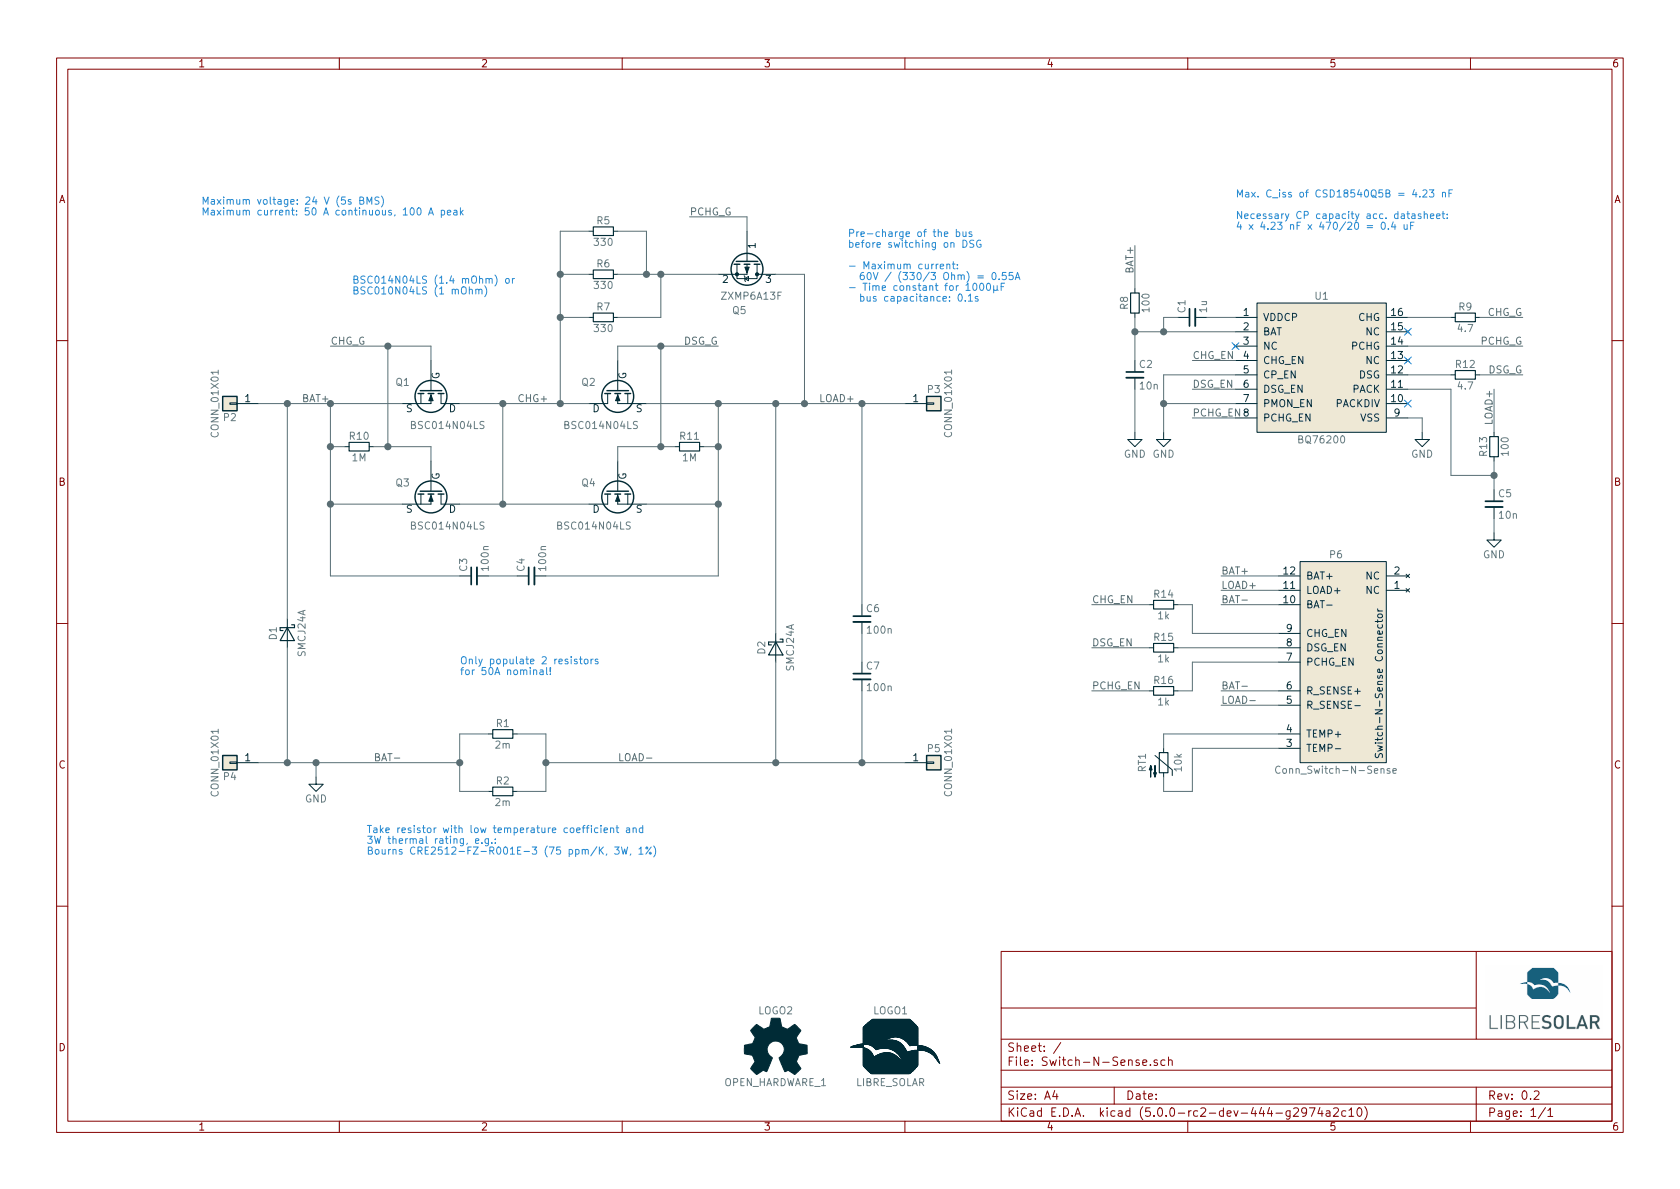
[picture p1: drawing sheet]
EESchema Schematic File Version 4
LIBS:Switch-N-Sense-cache
EELAYER 26 0
EELAYER END
$Descr A4 11693 8268
encoding utf-8
Sheet 1 1
Title ""
Date ""
Rev "0.2"
Comp ""
Comment1 ""
Comment2 ""
Comment3 ""
Comment4 ""
$EndDescr
$Comp
L LibreSolar:Q_NMOS Q1
U 1 1
P 3000 2700
F 0 "Q1" V 2950 2450 50  0000 L CNN
F 1 "BSC014N04LS" V 3250 2550 50  0000 L CNN
F 2 "LibreSolar:5X6_MOSFET" H 3200 2800 50  0001 C CNN
F 3 "" H 3000 2700 50  0000 C CNN
F 4 "Infineon" H 0   500 60  0001 C CNN "Manufacturer"
F 5 "BSC014N04LS" H 0   500 60  0001 C CNN "PartNumber"
	1    3000 2700
	0    1    1    0   
$EndComp
$Comp
L LibreSolar:Q_NMOS Q3
U 1 1
P 3000 3400
F 0 "Q3" V 2950 3150 50  0000 L CNN
F 1 "BSC014N04LS" V 3250 3250 50  0000 L CNN
F 2 "LibreSolar:5X6_MOSFET" H 3200 3500 50  0001 C CNN
F 3 "" H 3000 3400 50  0000 C CNN
F 4 "Infineon" H 0   500 60  0001 C CNN "Manufacturer"
F 5 "BSC014N04LS" H 0   500 60  0001 C CNN "PartNumber"
	1    3000 3400
	0    1    1    0   
$EndComp
$Comp
L LibreSolar:Q_NMOS Q2
U 1 1
P 4300 2700
F 0 "Q2" V 4250 2850 50  0000 L CNN
F 1 "BSC014N04LS" V 4550 2550 50  0000 L CNN
F 2 "LibreSolar:5X6_MOSFET" H 4500 2800 50  0001 C CNN
F 3 "" H 4300 2700 50  0000 C CNN
F 4 "Infineon" H 4300 2700 60  0001 C CNN "Manufacturer"
F 5 "BSC014N04LS" H 4300 2700 60  0001 C CNN "PartNumber"
	1    4300 2700
	0    -1   1    0   
$EndComp
$Comp
L LibreSolar:Q_NMOS Q4
U 1 1
P 4300 3400
F 0 "Q4" V 4250 3550 50  0000 L CNN
F 1 "BSC014N04LS" V 4550 3300 50  0000 L CNN
F 2 "LibreSolar:5X6_MOSFET" H 4500 3500 50  0001 C CNN
F 3 "" H 4300 3400 50  0000 C CNN
F 4 "Infineon" H 0   500 60  0001 C CNN "Manufacturer"
F 5 "BSC014N04LS" H 0   500 60  0001 C CNN "PartNumber"
	1    4300 3400
	0    -1   1    0   
$EndComp
$Comp
L Project:Conn_01x01 P3
U 1 1
P 6500 2800
F 0 "P3" H 6500 2900 50  0000 C CNN
F 1 "CONN_01X01" V 6600 2800 50  0000 C CNN
F 2 "LibreSolar:Wuerth_WP-THRBU" H 6500 2800 50  0001 C CNN
F 3 "" H 6500 2800 50  0000 C CNN
F 4 "Wuerth" H 6500 2800 60  0001 C CNN "Manufacturer"
F 5 "74650195" H 6500 2800 60  0001 C CNN "PartNumber"
	1    6500 2800
	1    0    0    -1  
$EndComp
$Comp
L Project:Conn_01x01 P2
U 1 1
P 1600 2800
F 0 "P2" H 1600 2900 50  0000 C CNN
F 1 "CONN_01X01" V 1700 2800 50  0000 C CNN
F 2 "LibreSolar:Wuerth_WP-THRBU" H 1600 2800 50  0001 C CNN
F 3 "" H 1600 2800 50  0000 C CNN
F 4 "Wuerth" H 0   500 60  0001 C CNN "Manufacturer"
F 5 "74650195" H 0   500 60  0001 C CNN "PartNumber"
	1    1600 2800
	-1   0    0    1   
$EndComp
$Comp
L Project:R R1
U 1 1
P 3500 5100
F 0 "R1" V 3425 5100 50  0000 C CNN
F 1 "2m" V 3575 5100 50  0000 C CNN
F 2 "LibreSolar:R_Bourns_CRE2512" V 3325 5000 50  0001 C CNN
F 3 "" H 3500 5100 50  0000 C CNN
F 4 "Bourns" H 3500 5100 60  0001 C CNN "Manufacturer"
F 5 "CRE2512-FZ-R002E-3" H 3500 5100 60  0001 C CNN "PartNumber"
	1    3500 5100
	0    1    1    0   
$EndComp
$Comp
L Project:R R2
U 1 1
P 3500 5500
F 0 "R2" V 3425 5500 50  0000 C CNN
F 1 "2m" V 3575 5500 50  0000 C CNN
F 2 "LibreSolar:R_Bourns_CRE2512" V 3325 5400 50  0001 C CNN
F 3 "" H 3500 5500 50  0000 C CNN
F 4 "Bourns" H 0   800 60  0001 C CNN "Manufacturer"
F 5 "CRE2512-FZ-R002E-3" H 0   800 60  0001 C CNN "PartNumber"
	1    3500 5500
	0    1    1    0   
$EndComp
$Comp
L Project:D_Schottky D1
U 1 1
P 2000 4400
F 0 "D1" H 2000 4500 50  0000 C CNN
F 1 "SMCJ24A" H 2000 4300 50  0000 C CNN
F 2 "LibreSolar:D_SMC" V 2000 4400 50  0001 C CNN
F 3 "" V 2000 4400 50  0000 C CNN
F 4 "Bourns" H 2000 4400 60  0001 C CNN "Manufacturer"
F 5 "SMCJ24A" H 2000 4400 60  0001 C CNN "PartNumber"
	1    2000 4400
	0    -1   1    0   
$EndComp
$Comp
L Project:D_Schottky D2
U 1 1
P 5400 4500
F 0 "D2" H 5400 4600 50  0000 C CNN
F 1 "SMCJ24A" H 5400 4400 50  0000 C CNN
F 2 "LibreSolar:D_SMC" V 5400 4500 50  0001 C CNN
F 3 "" V 5400 4500 50  0000 C CNN
F 4 "Bourns" H 5400 4500 60  0001 C CNN "Manufacturer"
F 5 "SMCJ24A" H 5400 4500 60  0001 C CNN "PartNumber"
	1    5400 4500
	0    -1   1    0   
$EndComp
$Comp
L Project:C C6
U 1 1
P 6000 4300
F 0 "C6" H 6025 4375 50  0000 L CNN
F 1 "100n" H 6025 4225 50  0000 L CNN
F 2 "LibreSolar:C_0603_1608" H 6000 4100 50  0001 C CNN
F 3 "" H 6025 4375 50  0000 C CNN
F 4 "Yageo" H 0   500 60  0001 C CNN "Manufacturer"
F 5 "CC0603KRX7R9BB104" H 0   500 60  0001 C CNN "PartNumber"
	1    6000 4300
	1    0    0    -1  
$EndComp
$Comp
L Project:C C7
U 1 1
P 6000 4700
F 0 "C7" H 6025 4775 50  0000 L CNN
F 1 "100n" H 6025 4625 50  0000 L CNN
F 2 "LibreSolar:C_0603_1608" H 6000 4500 50  0001 C CNN
F 3 "" H 6025 4775 50  0000 C CNN
F 4 "Yageo" H 0   500 60  0001 C CNN "Manufacturer"
F 5 "CC0603KRX7R9BB104" H 0   500 60  0001 C CNN "PartNumber"
	1    6000 4700
	1    0    0    -1  
$EndComp
$Comp
L Project:C C3
U 1 1
P 3300 4000
F 0 "C3" H 3325 4075 50  0000 L CNN
F 1 "100n" H 3325 3925 50  0000 L CNN
F 2 "LibreSolar:C_0603_1608" H 3300 3800 50  0001 C CNN
F 3 "" H 3325 4075 50  0000 C CNN
F 4 "Yageo" H 0   600 60  0001 C CNN "Manufacturer"
F 5 "CC0603KRX7R9BB104" H 0   600 60  0001 C CNN "PartNumber"
	1    3300 4000
	0    -1   -1   0   
$EndComp
$Comp
L Project:C C4
U 1 1
P 3700 4000
F 0 "C4" H 3725 4075 50  0000 L CNN
F 1 "100n" H 3725 3925 50  0000 L CNN
F 2 "LibreSolar:C_0603_1608" H 3700 3800 50  0001 C CNN
F 3 "" H 3725 4075 50  0000 C CNN
F 4 "Yageo" H 0   600 60  0001 C CNN "Manufacturer"
F 5 "CC0603KRX7R9BB104" H 0   600 60  0001 C CNN "PartNumber"
	1    3700 4000
	0    -1   -1   0   
$EndComp
$Comp
L Project:Q_PMOS_GSD Q5
U 1 1
P 5200 1800
F 0 "Q5" V 5550 1800 50  0000 R CNN
F 1 "ZXMP6A13F" V 5450 2050 50  0000 R CNN
F 2 "LibreSolar:SOT-23" H 5400 1900 50  0001 C CNN
F 3 "" H 5200 1800 50  0000 C CNN
F 4 "Diodes Incorporated" H 5200 1800 60  0001 C CNN "Manufacturer"
F 5 "ZXMP6A13FTA" H 5200 1800 60  0001 C CNN "PartNumber"
F 6 "-60V" H 5200 1800 50  0001 C CNN "Remarks"
	1    5200 1800
	0    1    1    0   
$EndComp
$Comp
L Project:R R5
U 1 1
P 4200 1600
F 0 "R5" V 4125 1600 50  0000 C CNN
F 1 "330" V 4275 1600 50  0000 C CNN
F 2 "LibreSolar:R_2010_5025" V 4025 1500 50  0001 C CNN
F 3 "" H 4200 1600 50  0000 C CNN
F 4 "Yageo" H 0   500 60  0001 C CNN "Manufacturer"
F 5 "RC2010JK-07330RL" H 0   500 60  0001 C CNN "PartNumber"
	1    4200 1600
	0    1    1    0   
$EndComp
$Comp
L Project:R R6
U 1 1
P 4200 1900
F 0 "R6" V 4125 1900 50  0000 C CNN
F 1 "330" V 4275 1900 50  0000 C CNN
F 2 "LibreSolar:R_2010_5025" V 4025 1800 50  0001 C CNN
F 3 "" H 4200 1900 50  0000 C CNN
F 4 "Yageo" H 0   500 60  0001 C CNN "Manufacturer"
F 5 "RC2010JK-07330RL" H 0   500 60  0001 C CNN "PartNumber"
	1    4200 1900
	0    1    1    0   
$EndComp
$Comp
L Project:R R7
U 1 1
P 4200 2200
F 0 "R7" V 4125 2200 50  0000 C CNN
F 1 "330" V 4275 2200 50  0000 C CNN
F 2 "LibreSolar:R_2010_5025" V 4025 2100 50  0001 C CNN
F 3 "" H 4200 2200 50  0000 C CNN
F 4 "Yageo" H 4200 2200 60  0001 C CNN "Manufacturer"
F 5 "RC2010JK-07330RL" H 4200 2200 60  0001 C CNN "PartNumber"
	1    4200 2200
	0    1    1    0   
$EndComp
$Comp
L Project:R R10
U 1 1
P 2500 3100
F 0 "R10" V 2425 3100 50  0000 C CNN
F 1 "1M" V 2575 3100 50  0000 C CNN
F 2 "LibreSolar:R_0603_1608" V 2325 3000 50  0001 C CNN
F 3 "" H 2500 3100 50  0000 C CNN
F 4 "Yageo" H 0   500 60  0001 C CNN "Manufacturer"
F 5 "RC0603FR-071ML" H 0   500 60  0001 C CNN "PartNumber"
	1    2500 3100
	0    1    1    0   
$EndComp
$Comp
L Project:R R11
U 1 1
P 4800 3100
F 0 "R11" V 4725 3100 50  0000 C CNN
F 1 "1M" V 4875 3100 50  0000 C CNN
F 2 "LibreSolar:R_0603_1608" V 4625 3000 50  0001 C CNN
F 3 "" H 4800 3100 50  0000 C CNN
F 4 "Yageo" H 0   500 60  0001 C CNN "Manufacturer"
F 5 "RC0603FR-071ML" H 0   500 60  0001 C CNN "PartNumber"
	1    4800 3100
	0    1    1    0   
$EndComp
$Comp
L Project:Conn_01x01 P4
U 1 1
P 1600 5300
F 0 "P4" H 1600 5400 50  0000 C CNN
F 1 "CONN_01X01" V 1700 5300 50  0000 C CNN
F 2 "LibreSolar:Wuerth_WP-THRBU" H 1600 5300 50  0001 C CNN
F 3 "" H 1600 5300 50  0000 C CNN
F 4 "Wuerth" H 0   500 60  0001 C CNN "Manufacturer"
F 5 "74650195" H 0   500 60  0001 C CNN "PartNumber"
	1    1600 5300
	-1   0    0    1   
$EndComp
$Comp
L Project:Conn_01x01 P5
U 1 1
P 6500 5300
F 0 "P5" H 6500 5400 50  0000 C CNN
F 1 "CONN_01X01" V 6600 5300 50  0000 C CNN
F 2 "LibreSolar:Wuerth_WP-THRBU" H 6500 5300 50  0001 C CNN
F 3 "" H 6500 5300 50  0000 C CNN
F 4 "Wuerth" H 0   500 60  0001 C CNN "Manufacturer"
F 5 "74650195" H 0   500 60  0001 C CNN "PartNumber"
	1    6500 5300
	1    0    0    -1  
$EndComp
Text Label 2300 2400 0    50   ~ 0
CHG_G
Text Label 5000 2400 2    50   ~ 0
DSG_G
Text Label 4800 1500 0    50   ~ 0
PCHG_G
$Comp
L Project:BQ76200 U1
U 1 1
P 9200 2550
F 0 "U1" H 9200 3050 50  0000 C CNN
F 1 "BQ76200" H 9200 2050 50  0000 C CNN
F 2 "Package_SO:TSSOP-16_4.4x5mm_P0.65mm" H 9200 1850 50  0001 C CNN
F 3 "" H 9200 2400 50  0001 C CNN
F 4 "Texas Instruments" H 9200 2550 60  0001 C CNN "Manufacturer"
F 5 "BQ76200PWR" H 9200 2550 60  0001 C CNN "PartNumber"
	1    9200 2550
	1    0    0    -1  
$EndComp
$Comp
L Project:R R9
U 1 1
P 10200 2200
F 0 "R9" V 10125 2200 50  0000 C CNN
F 1 "4.7" V 10275 2200 50  0000 C CNN
F 2 "LibreSolar:R_0603_1608" V 10025 2100 50  0001 C CNN
F 3 "" H 10200 2200 50  0000 C CNN
F 4 "Yageo" H 0   0   60  0001 C CNN "Manufacturer"
F 5 "RC0603FR-074R7L" H 0   0   60  0001 C CNN "PartNumber"
	1    10200 2200
	0    1    1    0   
$EndComp
$Comp
L Project:R R12
U 1 1
P 10200 2600
F 0 "R12" V 10125 2600 50  0000 C CNN
F 1 "4.7" V 10275 2600 50  0000 C CNN
F 2 "LibreSolar:R_0603_1608" V 10025 2500 50  0001 C CNN
F 3 "" H 10200 2600 50  0000 C CNN
F 4 "Yageo" H 0   0   60  0001 C CNN "Manufacturer"
F 5 "RC0603FR-074R7L" H 0   0   60  0001 C CNN "PartNumber"
	1    10200 2600
	0    1    1    0   
$EndComp
$Comp
L Project:C C1
U 1 1
P 8300 2200
F 0 "C1" H 8325 2275 50  0000 L CNN
F 1 "1u" H 8325 2125 50  0000 L CNN
F 2 "LibreSolar:C_0805_2012" H 8300 2000 50  0001 C CNN
F 3 "" H 8325 2275 50  0000 C CNN
F 4 "Yageo" H 8300 2200 60  0001 C CNN "Manufacturer"
F 5 "CC0603KRX7R8BB105" H 8300 2200 60  0001 C CNN "PartNumber"
	1    8300 2200
	0    -1   -1   0   
$EndComp
$Comp
L Project:R R8
U 1 1
P 7900 2100
F 0 "R8" V 7825 2100 50  0000 C CNN
F 1 "100" V 7975 2100 50  0000 C CNN
F 2 "LibreSolar:R_0603_1608" V 7725 2000 50  0001 C CNN
F 3 "" H 7900 2100 50  0000 C CNN
F 4 "Yageo" H 0   0   60  0001 C CNN "Manufacturer"
F 5 "RC0603FR-07100RL" H 0   0   60  0001 C CNN "PartNumber"
	1    7900 2100
	1    0    0    1   
$EndComp
$Comp
L Project:C C2
U 1 1
P 7900 2600
F 0 "C2" H 7925 2675 50  0000 L CNN
F 1 "10n" H 7925 2525 50  0000 L CNN
F 2 "LibreSolar:C_0603_1608" H 7900 2400 50  0001 C CNN
F 3 "" H 7925 2675 50  0000 C CNN
F 4 "Yageo" H 0   0   60  0001 C CNN "Manufacturer"
F 5 "CC0603KRX7R9BB103" H 0   0   60  0001 C CNN "PartNumber"
	1    7900 2600
	1    0    0    -1  
$EndComp
$Comp
L power:GND #PWR01
U 1 1
P 7900 3000
F 0 "#PWR01" H 7900 2750 50  0001 C CNN
F 1 "GND" H 7900 2850 50  0000 C CNN
F 2 "" H 7900 3000 50  0000 C CNN
F 3 "" H 7900 3000 50  0000 C CNN
	1    7900 3000
	1    0    0    -1  
$EndComp
$Comp
L power:GND #PWR02
U 1 1
P 2200 5400
F 0 "#PWR02" H 2200 5150 50  0001 C CNN
F 1 "GND" H 2200 5250 50  0000 C CNN
F 2 "" H 2200 5400 50  0000 C CNN
F 3 "" H 2200 5400 50  0000 C CNN
	1    2200 5400
	1    0    0    -1  
$EndComp
NoConn ~ 9800 2300
NoConn ~ 9800 2500
NoConn ~ 8600 2400
$Comp
L power:GND #PWR03
U 1 1
P 8100 3000
F 0 "#PWR03" H 8100 2750 50  0001 C CNN
F 1 "GND" H 8100 2850 50  0000 C CNN
F 2 "" H 8100 3000 50  0000 C CNN
F 3 "" H 8100 3000 50  0000 C CNN
	1    8100 3000
	1    0    0    -1  
$EndComp
Text Label 8300 2500 0    50   ~ 0
CHG_EN
Text Label 8300 2700 0    50   ~ 0
DSG_EN
Text Label 8300 2900 0    50   ~ 0
PCHG_EN
Text Label 7900 1700 3    50   ~ 0
BAT+
Text Label 2100 2800 0    50   ~ 0
BAT+
Text Label 5700 2800 0    50   ~ 0
LOAD+
Text Label 3600 2800 0    50   ~ 0
CHG+
Text Label 4300 5300 0    50   ~ 0
LOAD-
Text Label 2600 5300 0    50   ~ 0
BAT-
Text Label 10600 2200 2    50   ~ 0
CHG_G
Text Label 10600 2400 2    50   ~ 0
PCHG_G
Text Label 10600 2600 2    50   ~ 0
DSG_G
$Comp
L Project:C C5
U 1 1
P 10400 3500
F 0 "C5" H 10425 3575 50  0000 L CNN
F 1 "10n" H 10425 3425 50  0000 L CNN
F 2 "LibreSolar:C_0603_1608" H 10400 3300 50  0001 C CNN
F 3 "" H 10425 3575 50  0000 C CNN
F 4 "Yageo" H 0   0   60  0001 C CNN "Manufacturer"
F 5 "CC0603KRX7R9BB103" H 0   0   60  0001 C CNN "PartNumber"
	1    10400 3500
	1    0    0    -1  
$EndComp
$Comp
L Project:R R13
U 1 1
P 10400 3100
F 0 "R13" V 10325 3100 50  0000 C CNN
F 1 "100" V 10475 3100 50  0000 C CNN
F 2 "LibreSolar:R_0603_1608" V 10225 3000 50  0001 C CNN
F 3 "" H 10400 3100 50  0000 C CNN
F 4 "Yageo" H 0   0   60  0001 C CNN "Manufacturer"
F 5 "RC0603FR-07100RL" H 0   0   60  0001 C CNN "PartNumber"
	1    10400 3100
	1    0    0    1   
$EndComp
Text Label 10400 2700 3    50   ~ 0
LOAD+
$Comp
L power:GND #PWR04
U 1 1
P 9900 3000
F 0 "#PWR04" H 9900 2750 50  0001 C CNN
F 1 "GND" H 9900 2850 50  0000 C CNN
F 2 "" H 9900 3000 50  0000 C CNN
F 3 "" H 9900 3000 50  0000 C CNN
	1    9900 3000
	1    0    0    -1  
$EndComp
NoConn ~ 9800 2800
$Comp
L power:GND #PWR05
U 1 1
P 10400 3700
F 0 "#PWR05" H 10400 3450 50  0001 C CNN
F 1 "GND" H 10400 3550 50  0000 C CNN
F 2 "" H 10400 3700 50  0000 C CNN
F 3 "" H 10400 3700 50  0000 C CNN
	1    10400 3700
	1    0    0    -1  
$EndComp
Text Notes 5900 2100 0    50   ~ 0
Pre-charge of the bus\nbefore switching on DSG\n\n- Maximum current:\n  60V / (330/3 Ohm) = 0.55A\n- Time constant for 1000µF\n  bus capacitance: 0.1s
Text Notes 2550 5950 0    50   ~ 0
Take resistor with low temperature coefficient and \n3W thermal rating, e.g.:\nBourns CRE2512-FZ-R001E-3 (75 ppm/K, 3W, 1%)
$Comp
L Project:LibreSolar_Logo LOGO1
U 1 1
P 6200 7300
F 0 "LOGO1" H 6200 7575 50  0000 C CNN
F 1 "LIBRE_SOLAR" H 6200 7075 50  0000 C CNN
F 2 "LibreSolar:LIBRESOLAR_LOGO" H 6220 7290 60  0001 C CNN
F 3 "" H 6220 7290 60  0001 C CNN
	1    6200 7300
	1    0    0    -1  
$EndComp
$Comp
L Project:R R14
U 1 1
P 8100 4200
F 0 "R14" V 8025 4200 50  0000 C CNN
F 1 "1k" V 8175 4200 50  0000 C CNN
F 2 "LibreSolar:R_0603_1608" V 7925 4100 50  0001 C CNN
F 3 "" H 8100 4200 50  0000 C CNN
F 4 "Yageo" H 0   0   60  0001 C CNN "Manufacturer"
F 5 "RC0603FR-071KL" H 0   0   60  0001 C CNN "PartNumber"
	1    8100 4200
	0    1    1    0   
$EndComp
$Comp
L Project:R R15
U 1 1
P 8100 4500
F 0 "R15" V 8025 4500 50  0000 C CNN
F 1 "1k" V 8175 4500 50  0000 C CNN
F 2 "LibreSolar:R_0603_1608" V 7925 4400 50  0001 C CNN
F 3 "" H 8100 4500 50  0000 C CNN
F 4 "Yageo" H 0   0   60  0001 C CNN "Manufacturer"
F 5 "RC0603FR-071KL" H 0   0   60  0001 C CNN "PartNumber"
	1    8100 4500
	0    1    1    0   
$EndComp
$Comp
L Project:R R16
U 1 1
P 8100 4800
F 0 "R16" V 8025 4800 50  0000 C CNN
F 1 "1k" V 8175 4800 50  0000 C CNN
F 2 "LibreSolar:R_0603_1608" V 7925 4700 50  0001 C CNN
F 3 "" H 8100 4800 50  0000 C CNN
F 4 "Yageo" H 0   0   60  0001 C CNN "Manufacturer"
F 5 "RC0603FR-071KL" H 0   0   60  0001 C CNN "PartNumber"
	1    8100 4800
	0    1    1    0   
$EndComp
$Comp
L Project:Logo_Open_Hardware_Small LOGO2
U 1 1
P 5400 7300
F 0 "LOGO2" H 5400 7575 50  0000 C CNN
F 1 "OPEN_HARDWARE_1" H 5400 7075 50  0000 C CNN
F 2 "Symbol:OSHW-Logo_5.7x6mm_SilkScreen" H 5400 7300 60  0001 C CNN
F 3 "" H 5400 7300 60  0001 C CNN
	1    5400 7300
	1    0    0    -1  
$EndComp
$Comp
L Project:Conn_Switch-N-Sense_Inverted P6
U 1 1
P 9300 4600
F 0 "P6" H 9300 5350 50  0000 C CNN
F 1 "Conn_Switch-N-Sense" H 9300 3850 50  0000 C CNN
F 2 "LibreSolar:Wuerth_WR-FPC_686112148922" H 9300 3400 50  0001 C CNN
F 3 "" H 9300 3400 50  0000 C CNN
F 4 "Wuerth" H 9300 4600 60  0001 C CNN "Manufacturer"
F 5 "686112148922" H 9300 4600 60  0001 C CNN "PartNumber"
	1    9300 4600
	1    0    0    -1  
$EndComp
Text Label 7600 4200 0    50   ~ 0
CHG_EN
Text Label 7600 4500 0    50   ~ 0
DSG_EN
Text Label 7600 4800 0    50   ~ 0
PCHG_EN
$Comp
L Project:R_NTC RT1
U 1 1
P 8100 5300
F 0 "RT1" V 7950 5300 50  0000 C CNN
F 1 "10k" V 8200 5300 50  0000 C CNN
F 2 "LibreSolar:R_0603_1608" H 8100 5350 50  0001 C CNN
F 3 "" H 8100 5350 50  0001 C CNN
F 4 "TDK" H 8100 5300 60  0001 C CNN "Manufacturer"
F 5 "NTCG163JF103FT1S" H 8100 5300 60  0001 C CNN "PartNumber"
	1    8100 5300
	1    0    0    -1  
$EndComp
Text Label 8500 4000 0    50   ~ 0
BAT+
Text Label 8500 4100 0    50   ~ 0
LOAD+
Text Label 8500 4200 0    50   ~ 0
BAT-
Text Label 8500 4900 0    50   ~ 0
LOAD-
Text Label 8500 4800 0    50   ~ 0
BAT-
Wire Wire Line
	1800 2800 2000 2800
Wire Wire Line
	3200 3500 3500 3500
Connection ~ 3900 2800
Wire Wire Line
	2300 3500 2800 3500
Connection ~ 2300 2800
Wire Wire Line
	4500 2800 5000 2800
Wire Wire Line
	5000 3500 4500 3500
Connection ~ 5000 2800
Wire Wire Line
	2300 2400 2700 2400
Wire Wire Line
	3000 2400 3000 2500
Wire Wire Line
	2700 2400 2700 3100
Wire Wire Line
	2600 3100 2700 3100
Wire Wire Line
	3000 3100 3000 3200
Wire Wire Line
	4300 2500 4300 2400
Wire Wire Line
	5000 2800 5000 3100
Wire Wire Line
	4600 2400 4600 3100
Wire Wire Line
	4300 3100 4600 3100
Wire Wire Line
	4300 3100 4300 3200
Wire Wire Line
	2300 2800 2300 3100
Wire Wire Line
	2400 3100 2300 3100
Connection ~ 2300 3100
Connection ~ 2700 3100
Connection ~ 4600 3100
Wire Wire Line
	4900 3100 5000 3100
Connection ~ 5000 3100
Wire Wire Line
	4300 2400 4600 2400
Wire Wire Line
	5600 1900 5600 2800
Connection ~ 5600 2800
Wire Wire Line
	5000 4000 3800 4000
Connection ~ 5000 3500
Wire Wire Line
	3600 4000 3400 4000
Wire Wire Line
	2300 4000 3200 4000
Connection ~ 2300 3500
Wire Wire Line
	6000 4200 6000 2800
Connection ~ 6000 2800
Wire Wire Line
	6000 4400 6000 4600
Wire Wire Line
	5400 2800 5400 4400
Connection ~ 5400 2800
Wire Wire Line
	3600 5100 3800 5100
Wire Wire Line
	3800 5300 5400 5300
Wire Wire Line
	3400 5100 3200 5100
Wire Wire Line
	1800 5300 2000 5300
Wire Wire Line
	2000 5300 2000 4500
Connection ~ 2000 5300
Wire Wire Line
	2000 4300 2000 2800
Connection ~ 2000 2800
Wire Wire Line
	6000 4800 6000 5300
Connection ~ 6000 5300
Wire Wire Line
	5400 4600 5400 5300
Connection ~ 5400 5300
Connection ~ 4600 2400
Connection ~ 2700 2400
Wire Wire Line
	5200 1600 5200 1500
Wire Wire Line
	5200 1500 4800 1500
Wire Wire Line
	2200 5400 2200 5300
Connection ~ 2200 5300
Wire Wire Line
	8600 2500 8300 2500
Wire Wire Line
	8600 2600 8100 2600
Wire Wire Line
	7900 2300 8100 2300
Wire Wire Line
	7900 2200 7900 2300
Connection ~ 7900 2300
Wire Wire Line
	7900 2700 7900 3000
Wire Wire Line
	8600 2700 8300 2700
Wire Wire Line
	8600 2800 8100 2800
Wire Wire Line
	8600 2900 8300 2900
Wire Wire Line
	8100 2600 8100 2800
Connection ~ 8100 2800
Wire Wire Line
	8600 2200 8400 2200
Wire Wire Line
	8200 2200 8100 2200
Wire Wire Line
	8100 2200 8100 2300
Connection ~ 8100 2300
Wire Wire Line
	7900 2000 7900 1700
Wire Wire Line
	9800 2200 10100 2200
Wire Wire Line
	10300 2200 10600 2200
Wire Wire Line
	9800 2400 10600 2400
Wire Wire Line
	9800 2600 10100 2600
Wire Wire Line
	10300 2600 10600 2600
Wire Wire Line
	10400 3000 10400 2700
Wire Wire Line
	10400 3200 10400 3300
Wire Wire Line
	10400 3300 10100 3300
Wire Wire Line
	10100 3300 10100 2700
Wire Wire Line
	10100 2700 9800 2700
Connection ~ 10400 3300
Wire Wire Line
	9800 2900 9900 2900
Wire Wire Line
	9900 2900 9900 3000
Wire Wire Line
	10400 3700 10400 3600
Wire Wire Line
	8900 4400 8300 4400
Wire Wire Line
	8300 4400 8300 4200
Wire Wire Line
	8300 4200 8200 4200
Wire Wire Line
	8900 4500 8200 4500
Wire Wire Line
	8900 4600 8300 4600
Wire Wire Line
	8300 4600 8300 4800
Wire Wire Line
	8300 4800 8200 4800
Wire Wire Line
	8000 4200 7600 4200
Wire Wire Line
	8000 4500 7600 4500
Wire Wire Line
	8000 4800 7600 4800
Wire Wire Line
	8900 4000 8500 4000
Wire Wire Line
	8900 4100 8500 4100
Wire Wire Line
	8900 4200 8500 4200
Wire Wire Line
	8900 4800 8500 4800
Wire Wire Line
	8900 4900 8500 4900
Wire Wire Line
	8100 5100 8900 5100
Wire Wire Line
	8300 5200 8900 5200
Wire Wire Line
	8100 5100 8100 5200
Wire Wire Line
	8300 5200 8300 5500
Wire Wire Line
	8300 5500 8100 5500
Wire Wire Line
	8100 5500 8100 5400
Wire Wire Line
	3500 2800 3500 3500
Connection ~ 3500 3500
Connection ~ 3500 2800
Wire Wire Line
	5600 1900 5400 1900
Wire Wire Line
	4300 1900 4500 1900
Wire Wire Line
	4500 1900 4500 1600
Wire Wire Line
	4500 1600 4300 1600
Connection ~ 4500 1900
Wire Wire Line
	4300 2200 4600 2200
Wire Wire Line
	4600 2200 4600 1900
Connection ~ 4600 1900
Wire Wire Line
	4100 1600 3900 1600
Wire Wire Line
	3900 1600 3900 1900
Wire Wire Line
	3900 1900 4100 1900
Wire Wire Line
	3900 2200 4100 2200
Connection ~ 3900 1900
Connection ~ 3900 2200
Text Notes 3200 4700 0    50   ~ 0
Only populate 2 resistors\nfor 50A nominal!
Text Notes 1400 1500 0    50   ~ 0
Maximum voltage: 24 V (5s BMS)\nMaximum current: 50 A continuous, 100 A peak
Text Notes 8600 1600 0    50   ~ 0
Max. C_iss of CSD18540Q5B = 4.23 nF\n\nNecessary CP capacity acc. datasheet:\n4 x 4.23 nF x 470/20 = 0.4 uF
Text Notes 2450 2050 0    50   ~ 0
BSC014N04LS (1.4 mOhm) or \nBSC010N04LS (1 mOhm)
Wire Wire Line
	3900 2800 4100 2800
Wire Wire Line
	2300 2800 2800 2800
Wire Wire Line
	5000 2800 5400 2800
Wire Wire Line
	2300 3100 2300 3500
Wire Wire Line
	2700 3100 3000 3100
Wire Wire Line
	4600 3100 4700 3100
Wire Wire Line
	5000 3100 5000 3500
Wire Wire Line
	5600 2800 6000 2800
Wire Wire Line
	5000 3500 5000 4000
Wire Wire Line
	2300 3500 2300 4000
Wire Wire Line
	6000 2800 6300 2800
Wire Wire Line
	5400 2800 5600 2800
Wire Wire Line
	2000 5300 2200 5300
Wire Wire Line
	2000 2800 2300 2800
Wire Wire Line
	6000 5300 6300 5300
Wire Wire Line
	5400 5300 6000 5300
Wire Wire Line
	4600 2400 5000 2400
Wire Wire Line
	2700 2400 3000 2400
Wire Wire Line
	2200 5300 3200 5300
Wire Wire Line
	7900 2300 7900 2500
Wire Wire Line
	8100 2800 8100 3000
Wire Wire Line
	8100 2300 8600 2300
Wire Wire Line
	10400 3300 10400 3400
Wire Wire Line
	3500 3500 4100 3500
Wire Wire Line
	3500 2800 3900 2800
Wire Wire Line
	4500 1900 4600 1900
Wire Wire Line
	4600 1900 5000 1900
Wire Wire Line
	3900 1900 3900 2200
Wire Wire Line
	3900 2200 3900 2800
Wire Wire Line
	3200 2800 3500 2800
Wire Wire Line
	3200 5100 3200 5300
Wire Wire Line
	3800 5100 3800 5300
Wire Wire Line
	3600 5500 3800 5500
Wire Wire Line
	3800 5500 3800 5300
Connection ~ 3800 5300
Wire Wire Line
	3200 5300 3200 5500
Wire Wire Line
	3200 5500 3400 5500
Connection ~ 3200 5300
$EndSCHEMATC
